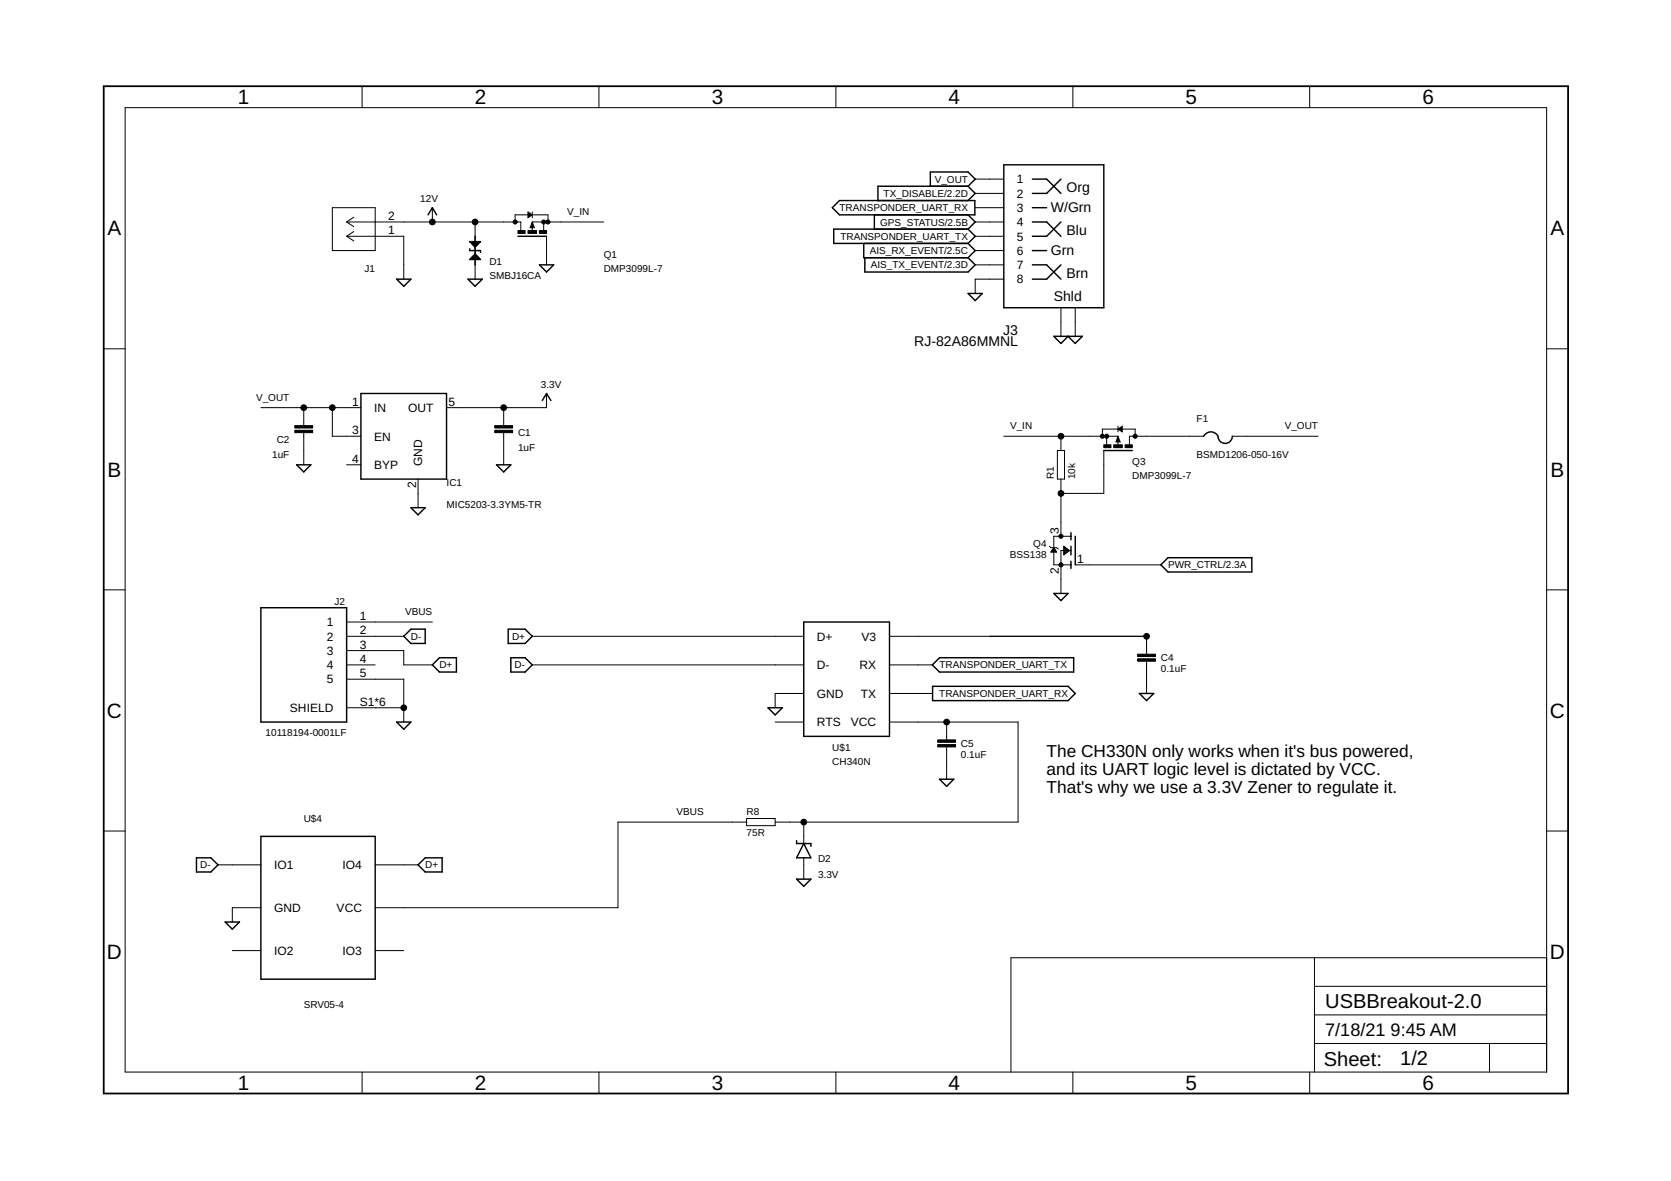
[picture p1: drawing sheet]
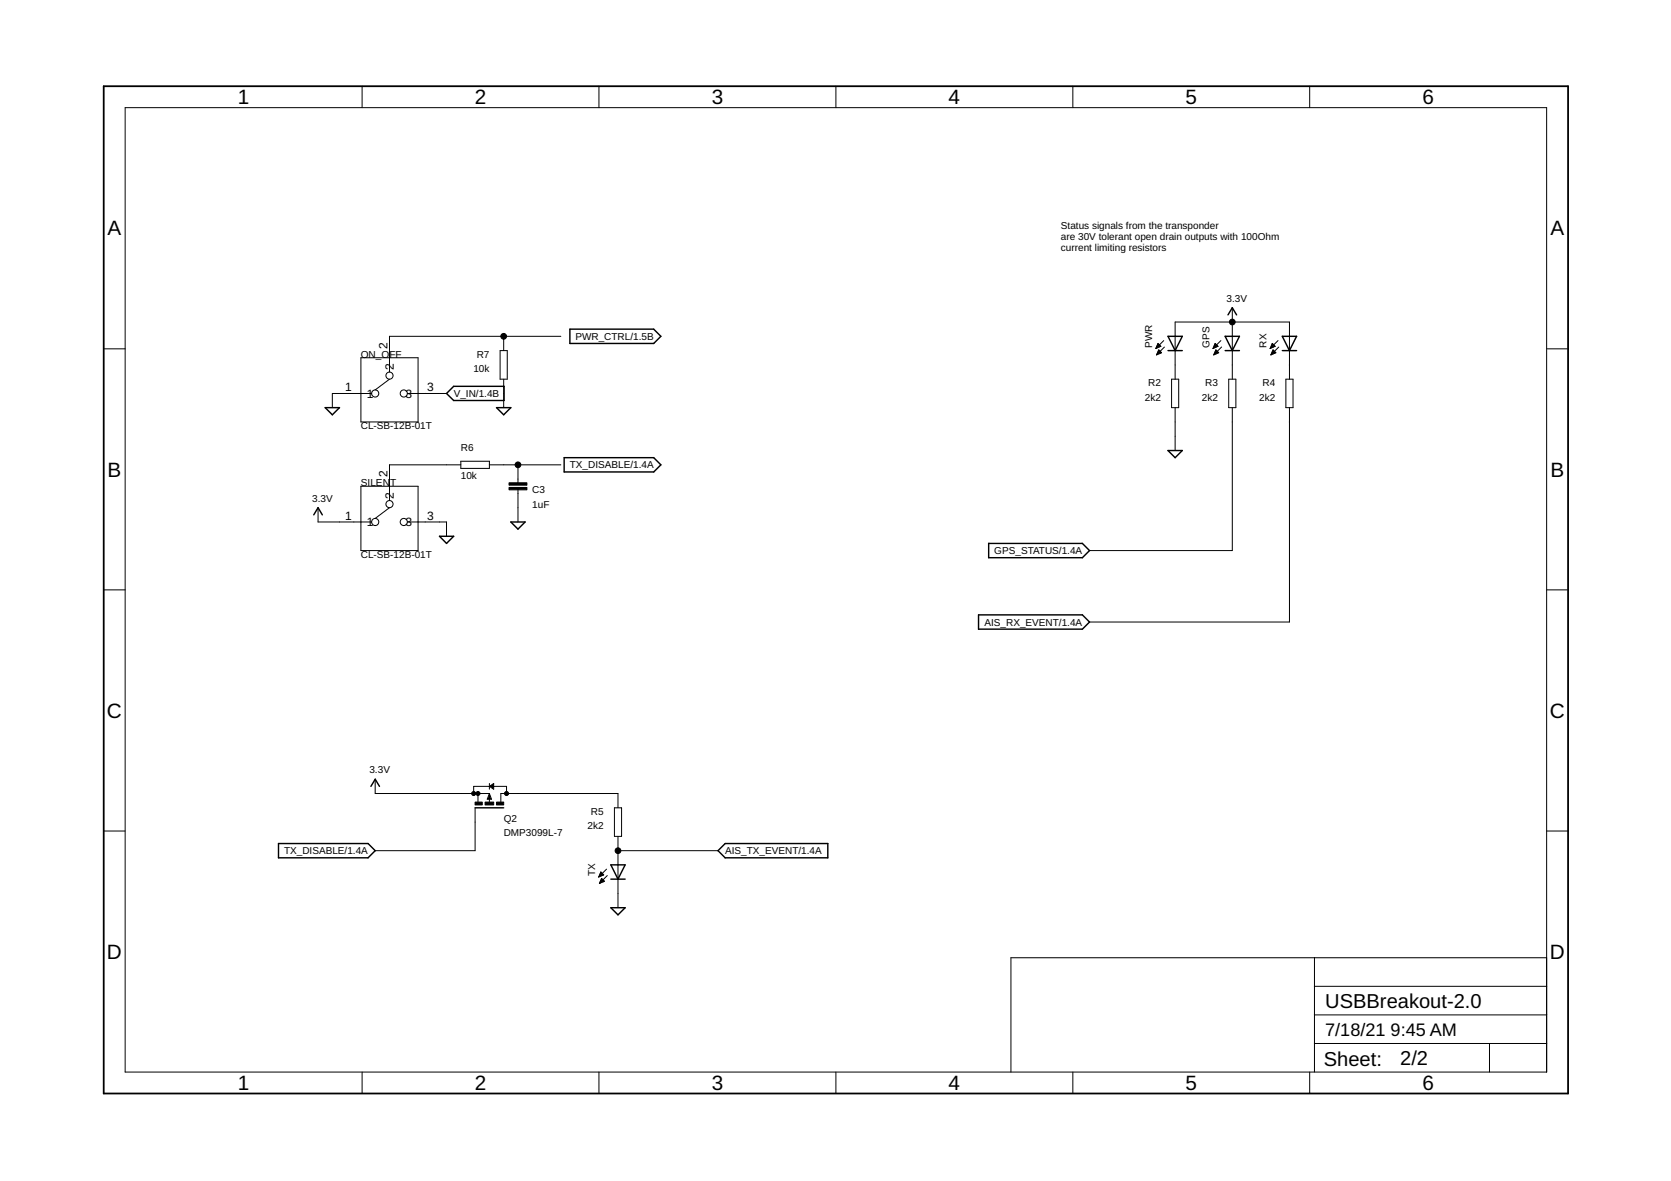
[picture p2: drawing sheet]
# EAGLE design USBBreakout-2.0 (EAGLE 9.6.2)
Assembly variants: JLCPCB

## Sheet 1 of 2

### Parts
C1  1uF  CAPACITOR0603  [0603]
C2  1uF  CAPACITOR0603  [0603]
C4  0.1uF  CAPACITOR0603  [0603]
C5  0.1uF  CAPACITOR0603  [0603]
D1  SMBJ16CA  DIODE-TVS-BIDIRSMB  [SMB-BIDIR]
D2  3.3V  DIODE-ZENER3.3V  [SOD-323]
F1  BSMD1206-050-16V  PTCFUSE-1206  [R1206]
IC1  MIC5203-3.3YM5-TR  MIC5219XX  [SOT23-5]  (variant JLCPCB: LD2981CM33TR)
J1  OSTVN02A150  [CONN_OSTVN02A150_OST]  (not fitted in variant JLCPCB)
J2  10118194-0001LF  [AMPHENOL_10118194-0001LF]
J3  RJ-82A86MMNL  [RJ-82A86MMNL]
Q1  DMP3099L-7  BSS84  [SOT23]
Q3  DMP3099L-7  BSS84  [SOT23]
Q4  BSS138  MOSFET-NREFLOW  [SOT23]
R1  10k  RESISTOR0603  [0603]
R8  75R  RESISTOR0603  [0603]
U$1  CH340N  CH330N  [SOIC-8]
U$4  SRV05-4  [SOT23-6]

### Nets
3.3V: C1.P$1 IC1.5(OUT) ; also sheet 2
12V: D1.A J1.2 Q1.3(D)
AIS_RX_EVENT: J3.P$6 ; also sheet 2
AIS_TX_EVENT: J3.P$7 ; also sheet 2
D+: J2.3 U$1.1(D+) U$4.6(IO4)
D-: J2.2 U$1.2(D-) U$4.1(IO1)
GND: C1.P$2 C2.P$2 C4.P$2 C5.P$2 D1.C D2.A IC1.2(GND) J1.1 J2.5 J2.S1(SHIELD) J2.S2(SHIELD) J2.S3(SHIELD) J2.S4(SHIELD) J2.S5(SHIELD) J2.S6(SHIELD) J3.P$8 J3.P$9(SHLD) J3.P$10(SHLD) J3.P$11(SHLD) J3.P$12(SHLD) Q1.1(G) Q4.2(S) U$1.3(GND) U$4.2(GND) ; also sheet 2
GPS_STATUS: J3.P$4 ; also sheet 2
N$1: C4.P$1 U$1.8(V3)
N$8: Q3.1(G) Q4.3(D) R1.P$1
N$10: F1.1 Q3.3(D)
N$12: C5.P$1 D2.C R8.P$2 U$1.5(VCC)
PWR_CTRL: Q4.1(G) ; also sheet 2
TRANSPONDER_UART_RX: J3.P$3 U$1.6(TX)
TRANSPONDER_UART_TX: J3.P$5 U$1.7(RX)
TX_DISABLE: J3.P$2 ; also sheet 2
V_IN: Q1.2(S) Q3.2(S) R1.P$2 ; also sheet 2
V_OUT: C2.P$1 F1.2 IC1.1(IN) IC1.3(EN) J3.P$1
VBUS: J2.1 R8.P$1 U$4.5(VCC)
Unconnected: IC1.4(BYP) J2.4 U$1.4(RTS) U$4.3(IO2) U$4.4(IO3)

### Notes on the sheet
- The CH330N only works when it's bus powered,
  and its UART logic level is dictated by VCC.
  That's why we use a 3.3V Zener to regulate it.

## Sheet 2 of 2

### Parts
C3  1uF  CAPACITOR0603  [0603]
GPS  LEDCHIPLED_1206  [CHIPLED_1206]
ON_OFF  CL-SB-12B-01T  [CL-SB-12B]
PWR  LEDCHIPLED_1206  [CHIPLED_1206]
Q2  DMP3099L-7  BSS84  [SOT23]
R2  2k2  RESISTOR0603  [0603]
R3  2k2  RESISTOR0603  [0603]
R4  2k2  RESISTOR0603  [0603]
R5  2k2  RESISTOR0603  [0603]
R6  10k  RESISTOR0603  [0603]
R7  10k  RESISTOR0603  [0603]
RX  LEDCHIPLED_1206  [CHIPLED_1206]
SILENT  CL-SB-12B-01T  [CL-SB-12B]
TX  LEDCHIPLED_1206  [CHIPLED_1206]

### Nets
3.3V: GPS.A PWR.A Q2.2(S) RX.A SILENT.1 ; also sheet 1
AIS_RX_EVENT: R4.P$2 ; also sheet 1
AIS_TX_EVENT: R5.P$2 TX.A ; also sheet 1
GND: C3.P$2 ON_OFF.1 R2.P$2 R7.P$2 SILENT.3 TX.C ; also sheet 1
GPS_STATUS: R3.P$2 ; also sheet 1
N$2: PWR.C R2.P$1
N$3: GPS.C R3.P$1
N$4: R4.P$1 RX.C
N$5: R6.P$1 SILENT.2
N$6: Q2.3(D) R5.P$1
PWR_CTRL: ON_OFF.2 R7.P$1 ; also sheet 1
TX_DISABLE: C3.P$1 Q2.1(G) R6.P$2 ; also sheet 1
V_IN: ON_OFF.3 ; also sheet 1

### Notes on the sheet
- Status signals from the transponder
  are 30V tolerant open drain outputs with 100Ohm 
  current limiting resistors

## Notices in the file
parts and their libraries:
SparkFun-Aesthetics: Licensing: Creative Commons ShareAlike 4.0 International - https://creativecommons.org/licenses/by-sa/4.0
ost-2pin-contact: COPYRIGHT: Copyright (C) 2018 Accelerated Designs. All rights reserved
